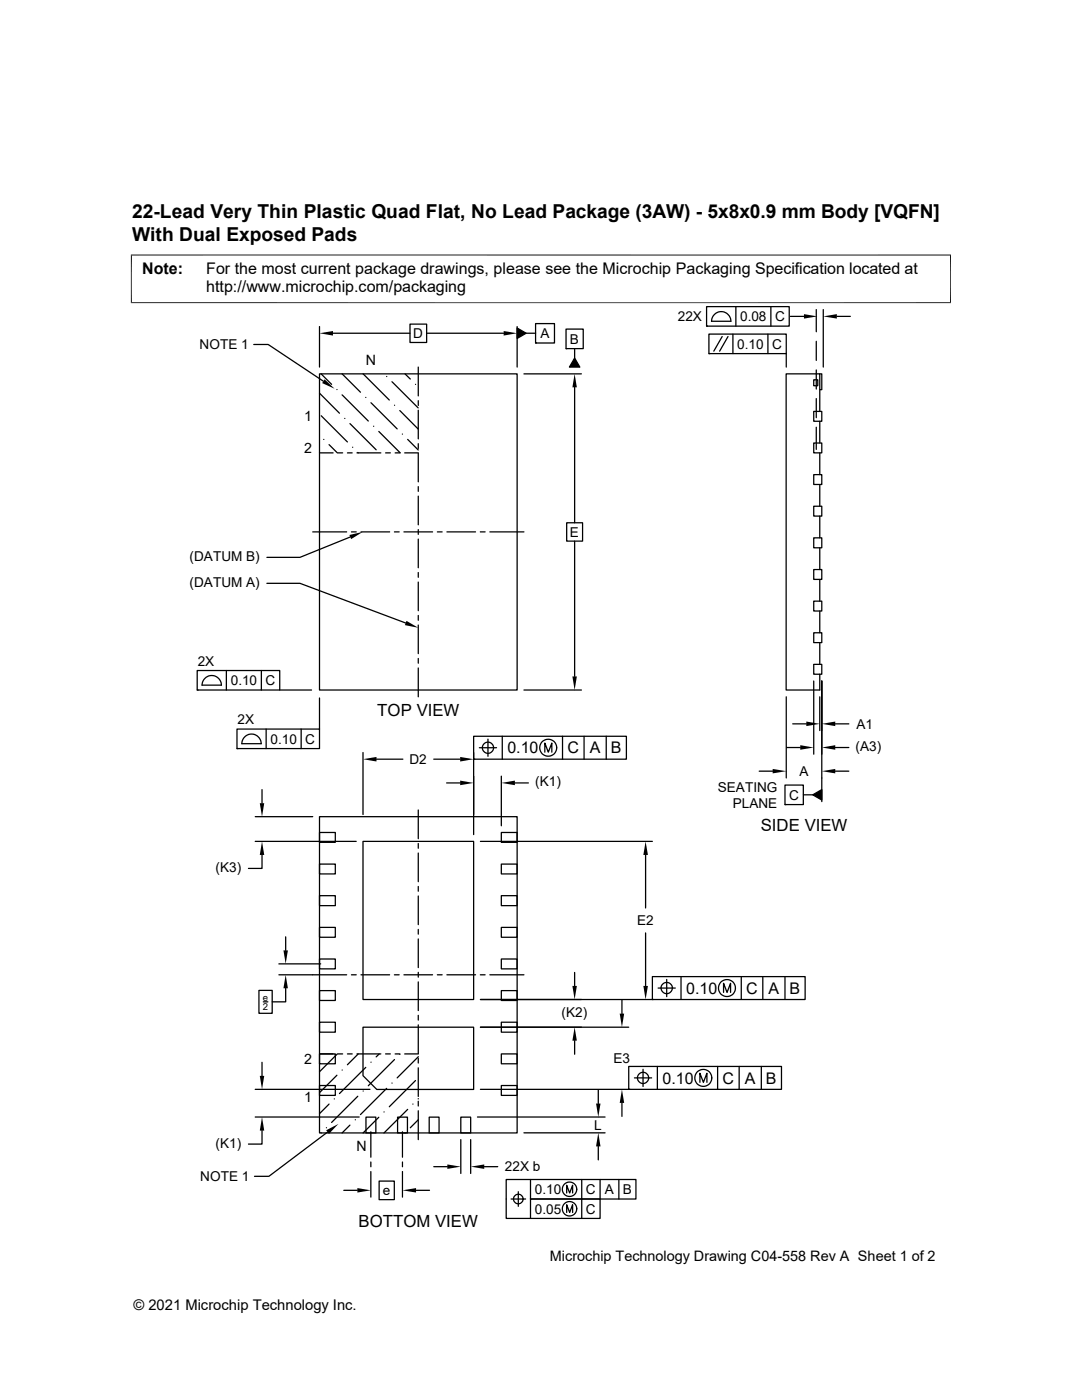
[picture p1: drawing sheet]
<svg xmlns="http://www.w3.org/2000/svg" width="216mm" height="279mm" viewBox="0 0 216 279" stroke-linecap="round" stroke-linejoin="round" font-family="sans-serif">
<g fill="none" stroke="#000" stroke-width=".25">
<path d="M50.6 68.7h2.9l11 7.4M63.8 74.6h39.4v63.1h-39.4zM63.8 65.2v8.1M63.8 78.5l3.9 4M64.1 74.6l2.1 2.1M66.4 66.5h15.4M67.2 77.7h.1M68.3 78.8l5.2 5.2M68.3 74.6l3.6 3.7M72.5 74.6l5.2 5.2M73 79.3h.1M77.2 75.1h.1"/>
<path d="M78.2 76.2l5.2 5.2M80.8 74.6l1.1 1M81.8 64.7h3.3v3.6h-3.3zM82.9 76.7h.1M83.5 73.3v5.7M83.5 80v.9M85.1 66.5h15.4M103.2 65.5l1.8 1-1.8 1zM103.2 65.2v8.1M104.5 74.6h11.5M105 66.5h1.9M106.9 64.6h3.7v3.9h-3.7z"/>
<path d="M106.9 68.5h.1M112.9 65.7h3.5v3.9h-3.5zM112.9 69.6h.1M114.7 77.3v27M114.7 71.5l1 1.8h-2.1zM114.7 69.6v1.9M141 61.2h16.5v3.9h-16.5zM141 65.1h.1M141.5 66.7h15.4v3.9h-15.4zM141.5 70.6h.1M142.6 62.8a1.91 1.91 0 0 1 2.1-.5 1.91 1.91 0 0 1 1.1 1.8h-3.8l.1-.6zM144.1 67.2l-1.7 2.9"/>
<path d="M145.3 67.2l-1.7 2.9M146.2 66.7v3.9M146.8 61.2v3.9M153.2 66.7v3.9M153.8 61.2v3.9M156.9 70.6v2.7M157.7 63.1h2.7M162.4 75.8h.8v1.2h-.8zM162.9 61.8v4.4M162.9 68.1v3.8M162.9 73.8v3.8M162.9 79.5v3.9"/>
<path d="M163.6 74.6h.4v3.2h-.4M164.3 61.8v11.5M167 63.1h2.7M63.8 90.4h2.7M64.1 83l5.2 5.2M64.6 87.7h.1M65.7 88.7l1.6 1.7M67.4 90.4h1M68.8 83.5h.1M69.3 90.4h1M69.8 84.5l5.3 5.3M70.4 89.3h.1"/>
<path d="M71.2 90.4h4.8M71.4 90.3l.1 .1M74 80.4l5.2 5.2M74.5 85.1h.1M75.6 86.1l4.3 4.3M76.9 90.4h1M78.7 80.9h.1M78.8 90.4h1M79.8 81.9l3.7 3.7M80.3 86.6h.1M80.8 90.4h2.7M81.3 87.7l2.2 2.1"/>
<path d="M83.5 81.9v5.7M83.5 88.5v1M83.5 90.4v5.8M83.5 97.1v1M83.5 99v5.7M162.4 82.1h1.6v2h-1.6zM162.4 88.4h1.6v2h-1.6zM162.4 94.7h1.6v2h-1.6zM162.9 85.3v4.4M163.6 82.1v-7.5h-6.7v63.1h6.7v-3.1M163.6 84.1v4.3M163.6 90.4v4.3"/>
<path d="M163.6 96.7v4.3M53.3 116.4h6.6l21 7.9M62.4 106.2h6.8M69.9 107.2l-10 4h-6.6M70.1 106.2h1M72 106.2h5.7M78.7 106.2h1M80.6 106.2h5.7M83.5 105.7v.9M83.5 107.6v5.7M83.5 114.3v.9M83.5 116.2v5.7"/>
<path d="M87.3 106.2h.9M89.2 106.2h5.7M95.8 106.2h1M97.7 106.2h6.8M113.1 104.3h3.1v3.7h-3.1zM114.7 108v27M162.4 101h1.6v2h-1.6zM162.4 107.3h1.6v2h-1.6zM162.4 113.7h1.6v1.9h-1.6zM162.4 120h1.6v1.9h-1.6zM163.6 103v4.3M163.6 109.3v4.4"/>
<path d="M163.6 115.6v4.4M39.3 133.8h16.5v3.9h-16.5zM39.3 137.7h.1M40.9 135.4a1.91 1.91 0 0 1 2.1-.4 1.91 1.91 0 0 1 1.2 1.7h-3.9l.1-.6zM45.2 133.8v3.9M52.2 133.8v3.9M55.8 137.7h6.4M63.8 139.3v6.2M83.5 122.8v1M83.5 124.7v5.8M83.5 131.4v1M83.5 133.3v5.8"/>
<path d="M104.5 137.7h11.5M156.9 139.1v16.2M162.4 135.9v14.6M162.4 126.3h1.6v1.9h-1.6zM162.4 132.6h1.6v2h-1.6zM163.6 139.1v6.7M163.6 121.9v4.4M163.6 128.2v4.4M164 135.9v24.1M47.3 145.5h16.5v3.9h-16.5zM47.3 149.4h.1M48.8 147.1a1.91 1.91 0 0 1 2.1-.5 1.91 1.91 0 0 1 1.2 1.8h-3.8v-.6z"/>
<path d="M52.3 157.6v2.7M53.1 145.5v3.9M60.1 145.5v3.9M72.4 150.2v12.4M75.1 151.5h5.3M86.6 151.5h5.2M89.1 156.3h2.7M94.5 146.9h30.5v4.6h-30.5zM94.5 151.5h.1M94.5 150.2v16.4M95.7 149.2h3.4M97.4 147.5v3.4"/>
<path d="M100 154.9v9.9M100.2 146.9v4.6M102.7 156.3h2.7M108.7 150.1v-1.8l.7 1.8 .7-1.8v1.8M112.2 146.9v4.6M116.5 146.9v4.6M121 146.9v4.6M151.5 153.9h2.7M156.6 156.7h3.7v3.9h-3.7zM157 149.2h2.7M158.2 144.5h2.7M160.3 158.6h1.9"/>
<path d="M162.2 158.6l1.8-1v2.1zM166.7 149.2h2.7M166.7 144.5h2.7M166.7 153.9h2.7M50.9 163h11.5M50.9 167.9h20.2M52.3 170.6v2.7h-2.7M63.8 163h39.4v63.1h-39.4zM63.8 166.1h3.1v2h-3.1zM63.8 172.4h3.1v2h-3.1zM63.8 178.8h3.1v1.9h-3.1zM72.4 167.9h22.1v31.6h-22.1z"/>
<path d="M83.5 161.6v5.8M83.5 168.3v1M83.5 170.2v5.8M83.5 176.9v1M83.5 178.8v5.7M95.9 167.9h34.3M100 166.1h3.2v2h-3.2zM100 172.4h3.2v2h-3.2zM100 178.8h3.2v1.9h-3.2zM128.8 170.6v10.6M156.6 160.6h.1M51.7 197.7h2.6v4.5h-2.6z"/>
<path d="M52.5 199.9h.9M55.6 194.5h13.6M55.6 192.4h8.4M57 197.2v2.7h-2.7M57 187v2.7M63.8 185.1h3.1v1.9h-3.1zM63.8 191.4h3.1v2h-3.1zM63.8 197.7h3.1v2h-3.1zM70.1 194.5h1M72 194.5h5.7M78.7 194.5h1M80.6 194.5h5.7"/>
<path d="M83.5 185.5v.9M83.5 187.4v5.7M83.5 194.1v.9M83.5 196v5.7M87.3 194.5h.9M89.2 194.5h5.7M95.8 194.5h1M95.9 199.5h34.3M97.7 194.5h6.8M100 185.1h3.2v1.9h-3.2zM100 191.4h3.2v2h-3.2zM100 197.7h3.2v2h-3.2z"/>
<path d="M114.7 194.1v2.7M124.1 199.6v2.7M128.8 186.2v10.6M130.2 194.9h30.5v4.6h-30.5zM130.2 199.5h.1M131.3 197.2h3.4M133 195.5v3.4M134.2 197.2a1.13 1.13 0 0 1-1.6 1 1.13 1.13 0 0 1-.3-1.9 1.13 1.13 0 0 1 1.8 .5l.1 .4M135.9 194.9v4.6M144.4 198.1v-1.9l.7 1.9 .7-1.9v1.9M147.9 194.9v4.6M152.2 194.9v4.6"/>
<path d="M156.6 194.9v4.6M50.9 217.4h22.9M52.3 212v2.7M63.8 204h3.1v2h-3.1zM63.8 210.3h3.1v2h-3.1zM63.8 216.6h3.1v2h-3.1zM63.8 210.3h2.7M66.7 219.3h.1M67.2 214.6l-3.4 3.5M67.3 210.3l-3.5 3.6M67.4 210.3h1M68.3 213.6h.1"/>
<path d="M69.3 210.3h1M71.2 210.3h4.8M71.4 218.8l-5.2 5.2M71.5 210.3l-2.2 2.2M72.4 205h22.1v12.4h-19.3l-2.8-2.7zM72.5 217.7h.1M73 213l-5.3 5.2M74 212h.1M75.7 210.3l-.6 .6M76.9 210.3h1M77.2 217.2l-5.3 5.2M78.2 216.2h.1"/>
<path d="M78.7 211.5l-5.2 5.2M78.8 210.3h1M79.8 210.4h.1M80.8 210.3h2.7M82.9 215.6l-5.2 5.3M83.5 202.6v1M83.5 204.5v5.7M83.5 211.2v1M83.5 213.1v5.7M83.5 219.8v.9M83.5 210.9l-4.3 4.2M83.5 219.3h-.1"/>
<path d="M95.9 205h29.6M95.9 217.4h29.6M100 204h3.2v2h-3.2zM100 210.3h3.2v2h-3.2zM100 216.6h3.2v2h-3.2zM114.7 207.7v2.7M119.4 217.5v2.7M125.5 212.8h30.4v4.6h-30.4zM125.5 217.4h.1M126.6 215.1h3.4M128.3 213.4v3.4M131.2 212.8v4.6"/>
<path d="M139.7 216v-1.8l.7 1.8 .7-1.8v1.8M143.2 212.8v4.6M147.5 212.8v4.6M151.9 212.8v4.6M50.9 222.9h20.8M52.3 225.6v2.7h-2.7M64.1 226.1h.1M65.1 225.1h.1M65.4 225.9l-11.7 8.9h-2.9M65.7 220.3l-1.9 2M68.6 237.6h2.7M69.8 224.5l-1.5 1.6"/>
<path d="M70.9 223.5h.1M73 222.9h2v3.2h-2zM74 225.9v5M74 231.9v1M74 233.8v5.1M75.6 223l-3.1 3.1M75.6 235.7h3.1v3.7h-3.1zM76.6 221.9h.1M79.3 222.9h2v3.2h-2zM80.3 225.9v5M80.3 231.9v1M80.3 233.8v5.1"/>
<path d="M80.8 226.1h.1M81.3 221.4l-4.7 4.7M82.4 220.3h.1M83 237.6h2.7M83.5 221.7v5.7M83.5 223.5l-1.6 1.6M85.6 222.9h2v3.2h-2zM86.6 232.8h2.7M91.9 227.4v6.8M91.9 222.9h2v3.2h-2zM93.9 227.4v6.8M95.3 222.9h25.4"/>
<path d="M96.6 232.8h2.7M102 239.3h2.9M103.4 237.8v2.9M104.5 226.1h16.2M105.9 235.4v3.9h13.8v3.9h-18.7v-7.8h25.9v3.9h-21v3.9M113.1 238.1v-1.6l.6 1.6 .6-1.6v1.6M116.1 235.4v7.8M119.4 228.8v2.7M119.7 235.4v3.9M123.5 235.4v3.9M124.1 220.1v2.7M113.1 242v-1.6l.6 1.6 .6-1.6v1.6"/>
<circle cx="97.4" cy="149.2" r="1.12"/>
<circle cx="109.4" cy="149.2" r="1.69"/>
<circle cx="145.1" cy="197.2" r="1.69"/>
<circle cx="128.3" cy="215.1" r="1.12"/>
<circle cx="140.3" cy="215.1" r="1.69"/>
<circle cx="103.4" cy="239.3" r=".96"/>
<circle cx="113.6" cy="237.3" r="1.44"/>
<circle cx="113.6" cy="241.2" r="1.44"/>
</g>
<g fill="#000">
<path d="M64.8 75.7l2 1.9-2.5-1.1zM63.8 66.5l2.6-.4v.9zM100.5 66.1l2.7 .4-2.7 .5zM103.2 65.5l1.8 1-1.8 1zM114.7 74.6l.4 2.7h-.9zM114.7 71.5l1 1.8h-2.1zM160.4 62.7l2.7 .4-2.7 .5zM164.3 63.1l2.7-.4v.9zM69.7 106.8l2.7-.6-2.3 1.4zM81.1 123.9l2.4 1.4-2.7-.5zM114.2 135h.9l-.4 2.7zM72.4 151.5l2.7-.4v.9z"/>
<path d="M91.8 151.1l2.7 .4-2.7 .5zM91.8 155.8l2.7 .5-2.7 .4zM100 156.3l2.7-.5v.9zM154.2 153.5l2.7 .4-2.7 .4zM159.7 148.7l2.7 .5-2.7 .4zM160.9 144l2.7 .5-2.7 .4zM162.2 158.6l1.8-1v2.1zM164 144.5l2.7-.5v.9zM164 149.2l2.7-.5v.9zM164 153.9l2.7-.4v.8zM51.8 160.3h.9l-.4 2.7zM52.3 167.9l.4 2.7h-.9z"/>
<path d="M128.8 167.9l.5 2.7h-.9zM56.6 189.7h.8l-.4 2.7zM57 194.5l.4 2.7h-.8zM114.2 196.8h.9l-.4 2.7zM128.4 196.8h.9l-.5 2.7zM51.8 214.7h.9l-.4 2.7zM114.7 205l.4 2.7h-.9zM123.7 202.3h.8l-.4 2.7zM52.3 222.9l.4 2.7h-.9zM65.1 225.6l2.4-1.3-1.9 2zM71.3 237.1l2.7 .5-2.7 .4zM80.3 237.6l2.7-.5v.9z"/>
<path d="M89.3 232.4l2.6 .4-2.6 .5zM93.9 232.8l2.7-.4v.9zM119.4 226.1l.4 2.7h-.9zM118.9 220.2h.9l-.4 2.7zM124.1 217.4l.4 2.7h-.8z"/>
</g>
<path d="M26.1 50.9h163.7M26.2 50.8v9.7M189.7 50.8v9.7M26.1 60.4h163.7" fill="none" stroke="#000" stroke-width=".2"/>
<g font-size="3.8">
<text x="26.4" y="43.5">22-Lead Very Thin Plastic Quad Flat, No Lead Package (3AW) - 5x8x0.9 mm Body [VQFN]</text>
<text x="26.4" y="48.1">With Dual Exposed Pads</text>
</g>
<g font-size="3.3">
<text x="75.3" y="143">TOP VIEW</text>
<text x="151.8" y="165.9">SIDE VIEW</text>
<text x="71.6" y="244.8">BOTTOM VIEW</text>
</g>
<g font-size="3.2">
<text x="28.4" y="54.7">Note:</text>
<text x="41.1" y="58.3">http://www.microchip.com/packaging</text>
<text x="41.1" y="54.7">For the most current package drawings, please see the Microchip Packaging Specification located at</text>
<text x="101.2" y="150.4">0.10</text>
<text x="113.2" y="150.4">C</text>
<text x="117.7" y="150.4">A</text>
<text x="121.9" y="150.4">B</text>
<text x="136.9" y="198.3">0.10</text>
<text x="148.9" y="198.3">C</text>
<text x="153.4" y="198.3">A</text>
<text x="157.5" y="198.3">B</text>
<text x="132.2" y="216.3">0.10</text>
<text x="144.2" y="216.3">C</text>
<text x="148.6" y="216.3">A</text>
<text x="152.8" y="216.3">B</text>
</g>
<g font-size="2.9">
<text x="109.7" y="251.7">Microchip Technology Drawing C04-558 Rev A Sheet 1 of 2</text>
<text x="26.6" y="261.3">© 2021 Microchip Technology Inc.</text>
</g>
<g font-size="2.8">
<text x="73" y="72.9">N</text>
<text x="60.7" y="84.1">1</text>
<text x="60.7" y="90.4">2</text>
<text x="60.7" y="212.3">2</text>
<text x="60.7" y="219.9">1</text>
<text x="71.2" y="229.8">N</text>
</g>
<g font-size="2.7">
<text x="135.2" y="64">22X</text>
<text x="147.7" y="64.1">0.08</text>
<text x="154.7" y="64.1">C</text>
<text x="39.8" y="69.7">NOTE 1</text>
<text x="82.5" y="67.5">D</text>
<text x="107.8" y="67.5">A</text>
<text x="113.7" y="68.6">B</text>
<text x="147.1" y="69.6">0.10</text>
<text x="154.1" y="69.6">C</text>
<text x="113.7" y="107.1">E</text>
<text x="37.8" y="111.9">(DATUM B)</text>
<text x="37.8" y="117.1">(DATUM A)</text>
<text x="39.5" y="132.9">2X</text>
<text x="46" y="136.7">0.10</text>
<text x="53" y="136.7">C</text>
<text x="47.4" y="144.5">2X</text>
<text x="54" y="148.4">0.10</text>
<text x="60.9" y="148.4">C</text>
<text x="170.7" y="149.9">(A3)</text>
<text x="170.9" y="145.4">A1</text>
<text x="81.7" y="152.5">D2</text>
<text x="159.5" y="154.9">A</text>
<text x="106.8" y="156.9">(K1)</text>
<text x="143.2" y="158">SEATING</text>
<text x="146.2" y="161.2">PLANE</text>
<text x="157.5" y="159.6">C</text>
<text x="43" y="174">(K3)</text>
<text x="127.1" y="184.7">E2</text>
<text x="112.1" y="202.9">(K2)</text>
<text x="122.4" y="212.2">E3</text>
<text x="118.6" y="225.5">L</text>
<text x="43" y="229">(K1)</text>
<text x="100.8" y="233.8">22X b</text>
<text x="40" y="235.7">NOTE 1</text>
<text x="76.4" y="238.5">e</text>
<text x="106.7" y="238.3">0.10</text>
<text x="116.9" y="238.3">C</text>
<text x="120.7" y="238.3">A</text>
<text x="124.3" y="238.3">B</text>
<text x="106.7" y="242.2">0.05</text>
<text x="116.9" y="242.2">C</text>
</g>
<g font-size="1.9">
<text x="52.5" y="199.7">e</text>
<text x="52.5" y="201.5">2</text>
</g>
</svg>
